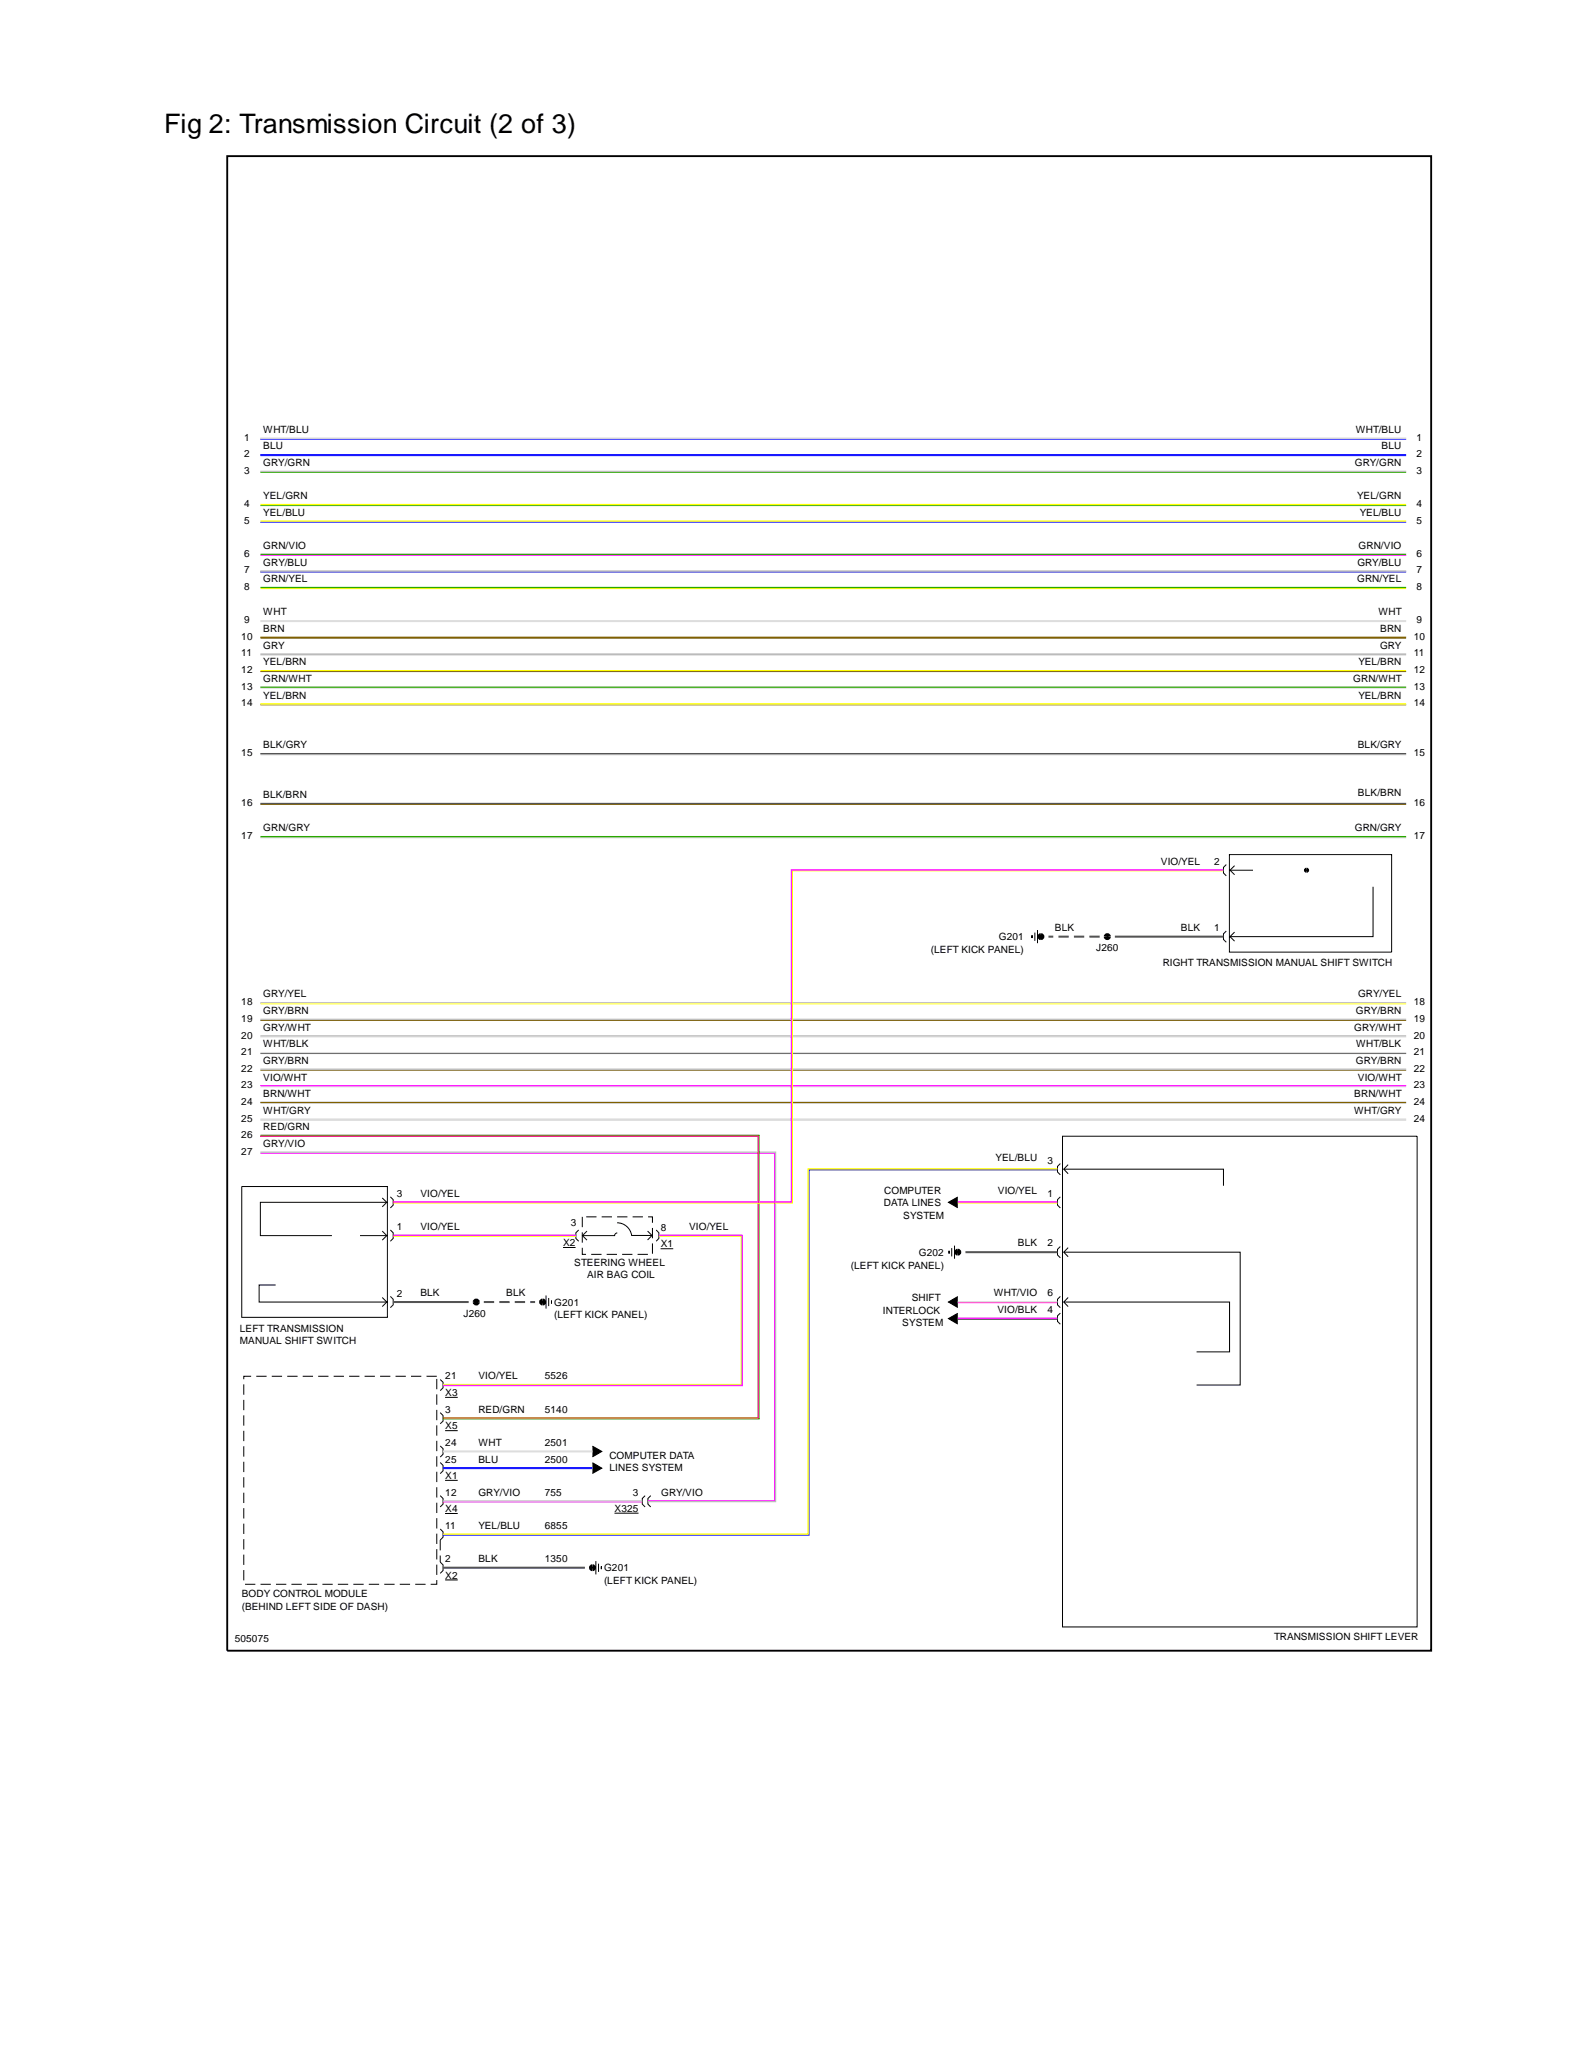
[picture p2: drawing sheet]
<svg xmlns="http://www.w3.org/2000/svg" width="216mm" height="279mm" viewBox="0 0 216 279" stroke-linecap="round" stroke-linejoin="round" font-family="sans-serif">
<g fill="#dbdbff">
<path d="M81.4 212.1v.4z"/>
<path d="M128.5 169.4v.4z"/>
<path d="M74.7 176.1v.4z"/>
<path d="M139.8 126.7v.3z"/>
</g>
<path d="M176.8 117.7h.3v.3h-.3z" fill="none" stroke="#000" stroke-width=".34"/>
<g fill="none" stroke="#000" stroke-width=".14">
<path d="M166.1 117.1l-.4 .4v.7l.4 .4M166.5 115.7h22v13.2h-22zM166.5 117.9h3.2M167.2 117.2l-.6 .7 .6 .6M139.8 126.7v.3v-.3M140.2 126.3v1.1M140.5 126v1.7M166.1 126.1l-.4 .4v.7l.4 .4M167.2 126.2l-.6 .7 .6 .6M186 120.1v6.8h-19.5M143.6 157.6l-.4 .4v.7l.4 .4M143.9 153.9h48v66.4h-48z"/>
<path d="M144.1 158.3h21.6v2.3M144.7 157.7l-.6 .6 .6 .7M32.7 160.7h19.8v17.7h-19.8zM37.3 174h-2.2v2.3h17.4M48.8 167.3h3.6M51.8 166.7l.6 .6-.6 .7M51.8 162.2l.6 .6-.6 .6M51.8 175.7l.6 .6-.6 .7M52.5 162.8h-17.2v4.5h9.7M52.9 162.1l.4 .4v.7l-.4 .4M52.9 166.6l.4 .4v.7l-.4 .4M52.9 175.6l.4 .4v.7l-.4 .4"/>
<path d="M74 175.5v1.7M74.3 175.8v1.1M74.7 176.5v-.4v.4M76.3 169h1.7M78.4 166.6l-.4 .4v.7l.4 .4M79.5 166.7l-.6 .6 .6 .7M83.6 165.6a2 2 0 0 1 2 1.7h2.7M83.6 167a.36 .36 0 0 0-.4 .3h-4.3M87.7 166.7l.6 .6-.6 .6M88.9 166.6l.3 .4v.7l-.3 .4M89.5 169.1h1.7M128.5 169.4v.4v-.4"/>
<path d="M128.9 169v1.2M129.3 168.7v1.8M129.7 175.6l-1.2 .7 1.2 .8M129.7 177.9l-1.2 .7 1.2 .7M129.7 162.1l-1.2 .7 1.2 .8M143.6 162.1l-.4 .4v.7l.4 .4M143.6 177.8l-.4 .4v.8l.4 .3M143.6 168.8l-.4 .4v.8l.4 .3M143.6 175.6l-.4 .4v.7l.4 .4M144.1 176.3h22.4v6.8h-4.4M144.1 169.6h23.9v18h-5.9M144.7 169l-.6 .6 .6 .6"/>
<path d="M144.7 175.7l-.6 .6 .6 .7M59.6 191.3l.4 .4v.8l-.4 .3M59.6 186.8l.4 .4v.8l-.4 .3M59.6 198.1l.4 .4v.7l-.4 .4M59.6 195.8l.4 .4v.8l-.4 .3M60.3 193.8h1.7M60.3 189.3h1.7M80.2 195.9l1.3 .7-1.3 .7M80.2 198.1l1.3 .7-1.3 .8M59.6 211.6l.4 .3v.8l-.4 .4M59.6 202.6l.4 .3v.8l-.4 .4M59.6 207.1l.4 .4v.7l-.4 .4"/>
<path d="M60.3 205h1.7M60.3 214h1.7M60.3 200.5h1.7M80.7 211.4v1.8M81.1 211.8v1.1M81.4 212.5v-.4v.4M83.2 204.9h3.3M87.4 202.6l-.4 .3v.8l.4 .4M88.1 202.6l-.3 .3v.8l.3 .4"/>
</g>
<path d="M128.5 176.3l1.2-.7v1.5zM128.5 178.6l1.2-.7v1.4zM128.5 162.8l1.2-.7v1.5zM80.2 195.9l1.3 .7-1.3 .7zM80.2 198.1l1.3 .7-1.3 .8z" fill="#000"/>
<g fill="none" stroke="#000" stroke-width=".47">
<path d="M140.8 126.7l.2-.1 .2 .1v.2v.1l-.2 .1-.2-.1-.1-.1zM149.8 126.7l.2-.1 .2 .1v.2v.1l-.2 .1-.2-.1-.1-.1zM64.3 176.2l.2-.1 .2 .1v.1v.2l-.2 .1-.2-.1v-.2zM73.3 176.2l.2-.1 .2 .1v.1v.2l-.2 .1-.2-.1v-.2zM80.1 212.2l.1-.1 .2 .1 .1 .1-.1 .2-.2 .1-.1-.1-.1-.2z"/>
<circle cx="129.7" cy="169.6" r=".23"/>
</g>
<path d="M35.3 113.5h155.2M35.3 102.2h155.2M35.3 151.7h155.2" fill="none" stroke="#bbb" stroke-width=".14"/>
<path d="M35.3 59.3h155.2M35.3 151.6h155.2M35.3 142.6h155.2M129.7 176.3h13.5" fill="none" stroke="#ddd" stroke-width=".17"/>
<path d="M35.3 93.2h155.2M35.3 149.4h155.2M35.3 147.2h155.2M35.3 140.4h155.2" fill="none" stroke="#ddd" stroke-width=".14"/>
<path d="M35.3 149.3h155.2" fill="none" stroke="#806000" stroke-width=".17"/>
<path d="M165.7 117.8h-58.5v45h-53.9M35.3 147h155.2M53.3 167.3h24.7M89.2 167.3h11.3v20.3h-40.5M129.7 178.5h13.5M129.7 162.8h13.5" fill="none" stroke="#f0f" stroke-width=".17"/>
<path d="M35.3 95.5h155.2M35.3 91h155.2M35.3 108.9h155.2M35.3 138.2h155.2M35.3 144.9h155.2" fill="none" stroke="#806000" stroke-width=".14"/>
<path d="M35.3 77.3h155.2M35.3 63.8h155.2M35.3 138h155.2M35.3 135.8h155.2M35.3 156h69.8v47.4h-17.3M35.3 144.8h155.2M35.3 140.3h155.2M60 203.3h27" fill="none" stroke="#bbb" stroke-width=".17"/>
<path d="M35.3 142.7h155.2M129.7 178.7h13.5" fill="none" stroke="#545454" stroke-width=".14"/>
<path d="M35.3 79.7h155.2M165.7 117.9h-58.4v45h-54M35.3 136h155.2M53.3 167.4h24.7M89.2 167.4h11.2v20.1h-40.4M129.7 162.9h13.5" fill="none" stroke="#ff0" stroke-width=".14"/>
<path d="M35.3 75.2h155.2M35.3 156.2h69.6v47h-17.1M129.7 176.4h13.5M60 203.4h27" fill="none" stroke="#f0f" stroke-width=".14"/>
<path d="M35.3 59.5h155.2M35.3 77.5h155.2M35.3 70.7h155.2M143.2 158.4h-33.6v49.5h-49.6" fill="none" stroke="#00f" stroke-width=".14"/>
<path d="M35.3 70.6h155.2M35.3 68.3h155.2M35.3 95.3h155.2M35.3 90.8h155.2M143.2 158.3h-33.7v49.5h-49.5" fill="none" stroke="#ff0" stroke-width=".17"/>
<path d="M35.3 68.5h155.2M35.3 64h155.2M35.3 153.8h67.5v38.4h-42.8" fill="none" stroke="#29a600" stroke-width=".14"/>
<path d="M35.3 153.9h67.4v38.1h-42.7" fill="none" stroke="#f00" stroke-width=".17"/>
<path d="M35.3 79.6h155.2M35.3 75.1h155.2M35.3 93.1h155.2M35.3 113.3h155.2" fill="none" stroke="#29a600" stroke-width=".17"/>
<path d="M35.3 108.8h155.2M35.3 102.1h155.2" fill="none" stroke="#545454" stroke-width=".17"/>
<path d="M151 126.9h14.7M53.3 176.3h10.2M130.8 169.6h12.4M60 212.3h19.2" fill="none" stroke="#545454" stroke-width=".28"/>
<path d="M78.9 164.8v5.1h9.5v-5.1h-9.5M59.2 186.4h-26.2v28.2h26.2v-28.2M59.6 208.6v3" fill="none" stroke="#000" stroke-width=".14" stroke-dasharray="1.4 .7" stroke-linecap="butt"/>
<path d="M148.9 126.9h-6.9M65.5 176.3h7" fill="none" stroke="#545454" stroke-width=".28" stroke-dasharray="1.4 .7" stroke-linecap="butt"/>
<path d="M35.3 61.6h155.2M60 198.8h20.2" fill="none" stroke="#00f" stroke-width=".28"/>
<path d="M35.3 84.1h155.2M60 196.6h20.2" fill="none" stroke="#ddd" stroke-width=".28"/>
<path d="M35.3 86.4h155.2" fill="none" stroke="#806000" stroke-width=".28"/>
<path d="M35.3 88.6h155.2" fill="none" stroke="#bbb" stroke-width=".28"/>
<path d="M30.8 21.1h163v202.5h-163z" fill="none" stroke="#000" stroke-width=".25"/>
<text font-size="3.6" x="22.2" y="18.1">Fig 2: Transmission Circuit (2 of 3)</text>
<g font-size="1.4">
<text x="33.1" y="59.7">1</text>
<text x="35.7" y="58.6">WHT/BLU</text>
<text x="183.6" y="58.6">WHT/BLU</text>
<text x="191.9" y="59.7">1</text>
<text x="33.1" y="64.2">3</text>
<text x="33.1" y="61.9">2</text>
<text x="35.7" y="60.9">BLU</text>
<text x="35.7" y="63.1">GRY/GRN</text>
<text x="183.5" y="63.1">GRY/GRN</text>
<text x="187.1" y="60.9">BLU</text>
<text x="191.9" y="64.2">3</text>
<text x="191.9" y="61.9">2</text>
<text x="33.1" y="70.9">5</text>
<text x="33.1" y="68.7">4</text>
<text x="35.7" y="67.6">YEL/GRN</text>
<text x="35.7" y="69.9">YEL/BLU</text>
<text x="183.8" y="67.6">YEL/GRN</text>
<text x="184.2" y="69.9">YEL/BLU</text>
<text x="191.9" y="70.9">5</text>
<text x="191.9" y="68.7">4</text>
<text x="33.1" y="77.7">7</text>
<text x="33.1" y="75.4">6</text>
<text x="35.7" y="76.6">GRY/BLU</text>
<text x="35.7" y="74.4">GRN/VIO</text>
<text x="183.9" y="76.6">GRY/BLU</text>
<text x="184" y="74.4">GRN/VIO</text>
<text x="191.9" y="77.7">7</text>
<text x="191.9" y="75.4">6</text>
<text x="33.1" y="79.9">8</text>
<text x="35.7" y="83.3">WHT</text>
<text x="35.7" y="78.9">GRN/YEL</text>
<text x="183.8" y="78.9">GRN/YEL</text>
<text x="186.7" y="83.3">WHT</text>
<text x="191.9" y="79.9">8</text>
<text x="32.7" y="88.9">11</text>
<text x="32.7" y="86.7">10</text>
<text x="33.1" y="84.4">9</text>
<text x="35.7" y="85.6">BRN</text>
<text x="35.7" y="87.9">GRY</text>
<text x="186.9" y="87.9">GRY</text>
<text x="186.9" y="85.6">BRN</text>
<text x="191.5" y="88.9">11</text>
<text x="191.5" y="86.7">10</text>
<text x="191.9" y="84.4">9</text>
<text x="32.7" y="95.7">14</text>
<text x="32.7" y="93.4">13</text>
<text x="32.7" y="91.2">12</text>
<text x="35.7" y="92.4">GRN/WHT</text>
<text x="35.7" y="90.1">YEL/BRN</text>
<text x="35.7" y="94.6">YEL/BRN</text>
<text x="183.3" y="92.4">GRN/WHT</text>
<text x="184" y="90.1">YEL/BRN</text>
<text x="184" y="94.6">YEL/BRN</text>
<text x="191.5" y="95.7">14</text>
<text x="191.5" y="93.4">13</text>
<text x="191.5" y="91.2">12</text>
<text x="35.7" y="101.3">BLK/GRY</text>
<text x="183.9" y="101.3">BLK/GRY</text>
<text x="32.7" y="102.4">15</text>
<text x="183.9" y="107.8">BLK/BRN</text>
<text x="191.5" y="102.4">15</text>
<text x="32.7" y="113.6">17</text>
<text x="32.7" y="109.2">16</text>
<text x="35.7" y="108.1">BLK/BRN</text>
<text x="35.7" y="112.6">GRN/GRY</text>
<text x="183.5" y="112.6">GRN/GRY</text>
<text x="191.5" y="113.6">17</text>
<text x="191.5" y="109.2">16</text>
<text x="157.2" y="117.1">VIO/YEL</text>
<text x="164.5" y="117.2">2</text>
<text x="126.1" y="129.1">(LEFT KICK PANEL)</text>
<text x="135.3" y="127.4">G201</text>
<text x="142.9" y="126.1">BLK</text>
<text x="148.5" y="128.8">J260</text>
<text x="157.5" y="130.9">RIGHT TRANSMISSION MANUAL SHIFT SWITCH</text>
<text x="160" y="126.1">BLK</text>
<text x="164.5" y="126.2">1</text>
<text x="32.7" y="136.2">18</text>
<text x="35.7" y="135.1">GRY/YEL</text>
<text x="35.7" y="137.4">GRY/BRN</text>
<text x="183.7" y="137.4">GRY/BRN</text>
<text x="184" y="135.1">GRY/YEL</text>
<text x="191.5" y="136.2">18</text>
<text x="32.7" y="142.9">21</text>
<text x="32.7" y="140.7">20</text>
<text x="32.7" y="138.4">19</text>
<text x="35.7" y="141.8">WHT/BLK</text>
<text x="35.7" y="139.6">GRY/WHT</text>
<text x="183.4" y="139.6">GRY/WHT</text>
<text x="183.7" y="141.8">WHT/BLK</text>
<text x="191.5" y="142.9">21</text>
<text x="191.5" y="140.7">20</text>
<text x="191.5" y="138.4">19</text>
<text x="32.7" y="149.6">24</text>
<text x="32.7" y="147.4">23</text>
<text x="32.7" y="145.1">22</text>
<text x="35.7" y="146.3">VIO/WHT</text>
<text x="35.7" y="144.1">GRY/BRN</text>
<text x="35.7" y="148.6">BRN/WHT</text>
<text x="183.4" y="148.6">BRN/WHT</text>
<text x="183.7" y="144.1">GRY/BRN</text>
<text x="183.9" y="146.3">VIO/WHT</text>
<text x="191.5" y="149.6">24</text>
<text x="191.5" y="147.4">23</text>
<text x="191.5" y="145.1">22</text>
<text x="32.7" y="151.9">25</text>
<text x="32.7" y="154.2">26</text>
<text x="35.7" y="153.1">RED/GRN</text>
<text x="35.7" y="155.3">GRY/VIO</text>
<text x="35.7" y="150.8">WHT/GRY</text>
<text x="183.4" y="150.9">WHT/GRY</text>
<text x="191.5" y="151.9">24</text>
<text x="32.7" y="156.4">27</text>
<text x="119.8" y="161.7">COMPUTER</text>
<text x="134.9" y="157.3">YEL/BLU</text>
<text x="135.1" y="161.8">VIO/YEL</text>
<text x="141.9" y="157.6">3</text>
<text x="53.7" y="166.6">1</text>
<text x="53.7" y="162.2">3</text>
<text x="56.9" y="166.6">VIO/YEL</text>
<text x="56.9" y="162.1">VIO/YEL</text>
<text x="77.3" y="166.1">3</text>
<text x="89.5" y="166.7">8</text>
<text x="93.3" y="166.6">VIO/YEL</text>
<text x="119.7" y="163.4">DATA LINES</text>
<text x="122.3" y="165.1">SYSTEM</text>
<text x="141.9" y="162.1">1</text>
<text x="76.3" y="168.8">X2</text>
<text x="77.8" y="171.5">STEERING WHEEL</text>
<text x="79.5" y="173.1">AIR BAG COIL</text>
<text x="89.5" y="168.9">X1</text>
<text x="115.3" y="171.8">(LEFT KICK PANEL)</text>
<text x="124.5" y="170.1">G202</text>
<text x="137.9" y="168.8">BLK</text>
<text x="141.9" y="168.8">2</text>
<text x="53.7" y="175.6">2</text>
<text x="56.9" y="175.6">BLK</text>
<text x="62.8" y="178.3">J260</text>
<text x="68.6" y="175.6">BLK</text>
<text x="75.1" y="178.5">(LEFT KICK PANEL)</text>
<text x="75.1" y="176.8">G201</text>
<text x="119.6" y="177.9">INTERLOCK</text>
<text x="122.2" y="179.6">SYSTEM</text>
<text x="123.5" y="176.2">SHIFT</text>
<text x="134.6" y="175.6">WHT/VIO</text>
<text x="135.1" y="177.8">VIO/BLK</text>
<text x="141.9" y="177.8">4</text>
<text x="141.9" y="175.6">6</text>
<text x="32.5" y="180.3">LEFT TRANSMISSION</text>
<text x="32.5" y="182">MANUAL SHIFT SWITCH</text>
<text x="60.3" y="191.3">3</text>
<text x="60.3" y="189.1">X3</text>
<text x="60.3" y="186.8">21</text>
<text x="64.8" y="186.8">VIO/YEL</text>
<text x="64.8" y="191.3">RED/GRN</text>
<text x="73.8" y="191.3">5140</text>
<text x="73.8" y="186.8">5526</text>
<text x="60.3" y="193.6">X5</text>
<text x="60.3" y="195.8">24</text>
<text x="64.8" y="195.8">WHT</text>
<text x="73.8" y="195.8">2501</text>
<text x="82.5" y="197.5">COMPUTER DATA</text>
<text x="60.3" y="202.5">12</text>
<text x="60.3" y="200.3">X1</text>
<text x="60.3" y="198.1">25</text>
<text x="64.8" y="198.1">BLU</text>
<text x="64.8" y="202.6">GRY/VIO</text>
<text x="73.8" y="202.6">755</text>
<text x="73.8" y="198.1">2500</text>
<text x="82.5" y="199.2">LINES SYSTEM</text>
<text x="85.7" y="202.6">3</text>
<text x="89.5" y="202.6">GRY/VIO</text>
<text x="60.3" y="204.8">X4</text>
<text x="60.3" y="207.1">11</text>
<text x="64.8" y="207.1">YEL/BLU</text>
<text x="73.8" y="207.1">6855</text>
<text x="83.2" y="204.7">X325</text>
<text x="60.3" y="213.8">X2</text>
<text x="60.3" y="211.5">2</text>
<text x="64.8" y="211.5">BLK</text>
<text x="73.8" y="211.6">1350</text>
<text x="81.8" y="214.5">(LEFT KICK PANEL)</text>
<text x="81.8" y="212.8">G201</text>
<text x="32.7" y="218">(BEHIND LEFT SIDE OF DASH)</text>
<text x="32.7" y="216.3">BODY CONTROL MODULE</text>
<text x="31.8" y="222.4">505075</text>
<text x="172.6" y="222.2">TRANSMISSION SHIFT LEVER</text>
</g>
</svg>
